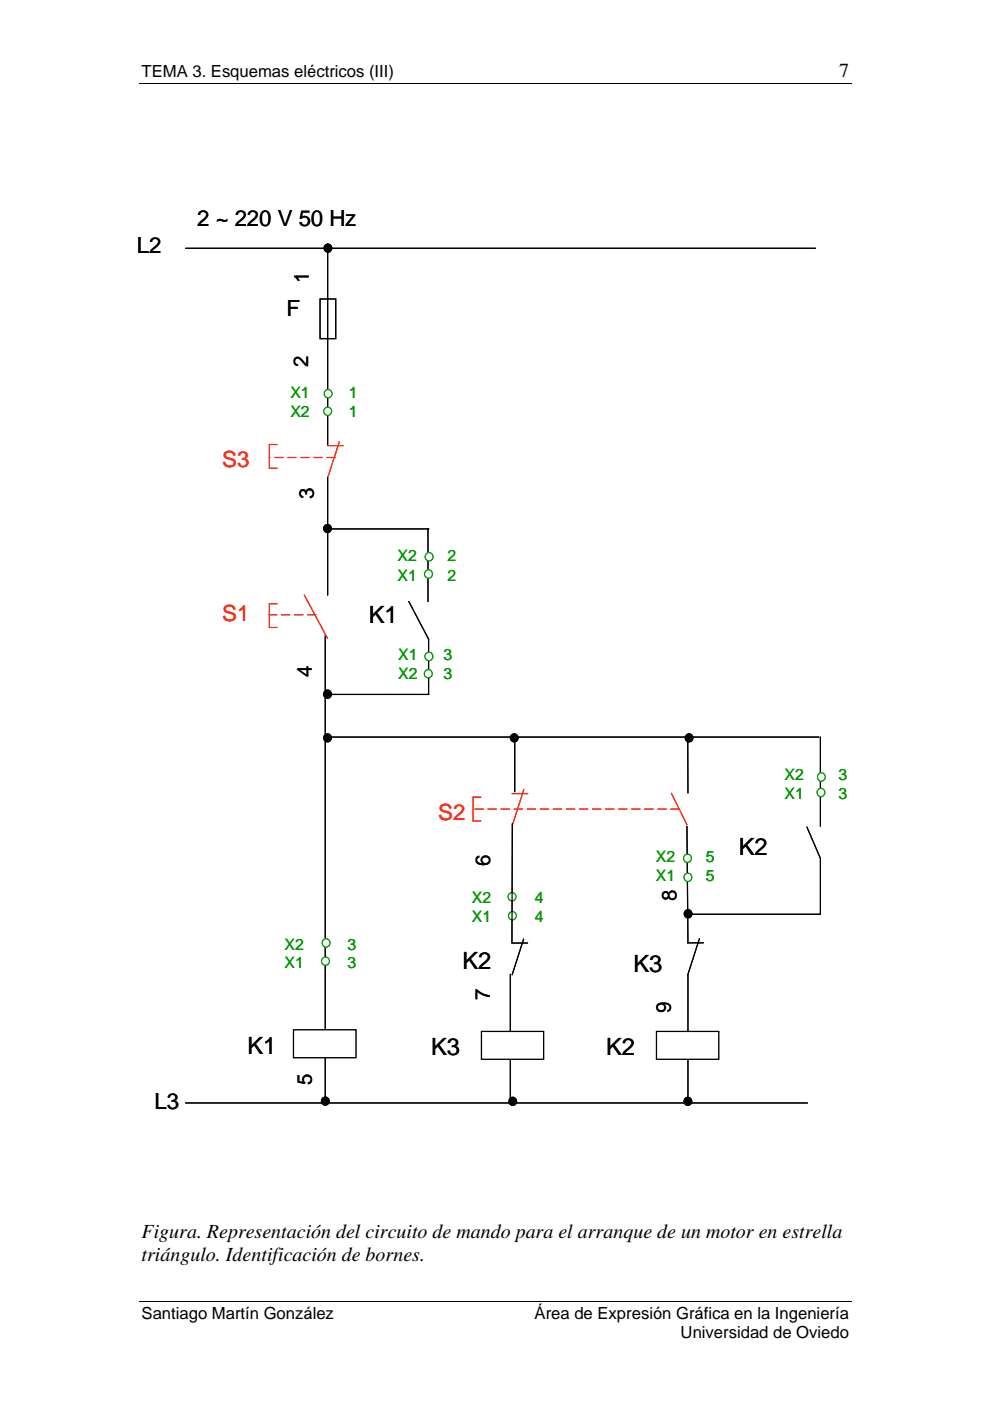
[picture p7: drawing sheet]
<svg xmlns="http://www.w3.org/2000/svg" width="210mm" height="297mm" viewBox="0 0 210 297" stroke-linecap="round" stroke-linejoin="round" font-family="sans-serif">
<path d="M29.5 17.8h151.1M29.5 275.9h151.1" fill="none" stroke="#000" stroke-width=".21"/>
<path d="M69.5 51.8v42.6M69 134.8v99M173.9 156.3v18.9M145.6 175.2l.3 24.7M145.9 206.6v26" fill="none" stroke="#010101" stroke-width=".25"/>
<circle cx="69.5" cy="52.6" r=".84" fill="#010101"/>
<circle cx="69.5" cy="52.6" r=".84" fill="none" stroke="#010101" stroke-width=".25"/>
<circle cx="69" cy="233.4" r=".84" fill="#010101"/>
<g fill="none" stroke="#010101" stroke-width=".25">
<path d="M39.3 52.6h133.6M67.9 63.4h3.3v8.4h-3.3zM39.3 233.8h131.9"/>
<circle cx="69" cy="233.4" r=".84"/>
</g>
<path d="M71.1 97h-14" fill="none" stroke="#fd301a" stroke-width=".25" stroke-dasharray="1.8 1"/>
<path d="M57.1 94.2v5.1" fill="none" stroke="#fd301a" stroke-width=".25"/>
<path d="M62.2 218.4h13.3v5.8h-13.3z" fill="#fff"/>
<path d="M62.2 218.4h13.3v5.8h-13.3z" fill="none" stroke="#010101" stroke-width=".25"/>
<circle cx="108.7" cy="233.5" r=".84" fill="#010101"/>
<circle cx="108.7" cy="233.5" r=".84" fill="none" stroke="#010101" stroke-width=".25"/>
<circle cx="145.9" cy="233.5" r=".84" fill="#010101"/>
<circle cx="145.9" cy="233.5" r=".84" fill="none" stroke="#010101" stroke-width=".25"/>
<circle cx="109" cy="156.4" r=".84" fill="#010101"/>
<circle cx="109" cy="156.4" r=".84" fill="none" stroke="#010101" stroke-width=".25"/>
<circle cx="69.4" cy="156.4" r=".83" fill="#010101"/>
<g fill="none" stroke="#010101" stroke-width=".25">
<path d="M69.5 101.2v25M69.5 112.1h21.4M90.7 112.1v15.4M86.7 127.5l4.2 8v11.7M69.5 147.2h21.4M108.5 199.9h3.4M111 199.1l-2.4 7.6M145.8 199.9h3.3M148.3 199l-2.4 7.6"/>
<circle cx="69.4" cy="156.4" r=".83"/>
</g>
<path d="M57.1 94.2h1.7M57.1 99.3h1.7M69.5 94.5h3.3M71.9 93.7l-2.4 7.5M58.8 128h-1.7v5h1.7M64.5 126.2l5 9.2" fill="none" stroke="#fd301a" stroke-width=".25"/>
<path d="M67 130.3h-9.9" fill="none" stroke="#fd301a" stroke-width=".25" stroke-dasharray="1.8 1"/>
<circle cx="69.4" cy="112" r=".83" fill="#010101"/>
<circle cx="69.4" cy="112" r=".83" fill="none" stroke="#010101" stroke-width=".25"/>
<circle cx="69.5" cy="147.2" r=".85" fill="#010101"/>
<g fill="none" stroke="#010101" stroke-width=".25">
<path d="M145.8 156.9l.1 11.2M171.1 175.4l2.8 6.6"/>
<circle cx="69.5" cy="147.2" r=".85"/>
</g>
<path d="M102 169h-1.7v5.1h1.7M108.6 168.3h3.3M111.1 167.4l-2.5 7.6M142.3 168.2l3.3 6.7" fill="none" stroke="#fd301a" stroke-width=".25"/>
<path d="M144 171.5h-43.7" fill="none" stroke="#fd301a" stroke-width=".25" stroke-dasharray="1.8 1"/>
<circle cx="146.1" cy="156.4" r=".83" fill="#010101"/>
<circle cx="146.1" cy="156.4" r=".83" fill="none" stroke="#010101" stroke-width=".25"/>
<circle cx="145.9" cy="193.7" r=".85" fill="#010101"/>
<circle cx="145.9" cy="193.7" r=".85" fill="none" stroke="#010101" stroke-width=".25"/>
<circle cx="108.7" cy="194.1" r=".85" fill="#fff"/>
<circle cx="108.7" cy="194.1" r=".85" fill="none" stroke="#019901" stroke-width=".25"/>
<circle cx="145.9" cy="186" r=".85" fill="#fff"/>
<circle cx="145.9" cy="186" r=".85" fill="none" stroke="#019901" stroke-width=".25"/>
<circle cx="90.9" cy="121.7" r=".85" fill="#fff"/>
<circle cx="90.9" cy="121.7" r=".85" fill="none" stroke="#019901" stroke-width=".25"/>
<circle cx="69.6" cy="83.4" r=".85" fill="#fff"/>
<circle cx="69.6" cy="83.4" r=".85" fill="none" stroke="#019901" stroke-width=".25"/>
<circle cx="174.2" cy="164.7" r=".85" fill="#fff"/>
<circle cx="174.2" cy="164.7" r=".85" fill="none" stroke="#019901" stroke-width=".25"/>
<circle cx="69" cy="203.8" r=".84" fill="#fff"/>
<circle cx="69" cy="203.8" r=".84" fill="none" stroke="#019901" stroke-width=".25"/>
<circle cx="69.5" cy="87.2" r=".84" fill="#fff"/>
<circle cx="69.5" cy="87.2" r=".84" fill="none" stroke="#019901" stroke-width=".25"/>
<circle cx="91" cy="118" r=".85" fill="#fff"/>
<circle cx="91" cy="118" r=".85" fill="none" stroke="#019901" stroke-width=".25"/>
<circle cx="69.2" cy="199.9" r=".85" fill="#fff"/>
<circle cx="69.2" cy="199.9" r=".85" fill="none" stroke="#019901" stroke-width=".25"/>
<circle cx="108.6" cy="190.1" r=".84" fill="#fff"/>
<circle cx="108.6" cy="190.1" r=".84" fill="none" stroke="#019901" stroke-width=".25"/>
<circle cx="174.1" cy="168" r=".85" fill="#fff"/>
<circle cx="174.1" cy="168" r=".85" fill="none" stroke="#019901" stroke-width=".25"/>
<circle cx="145.8" cy="182" r=".84" fill="#fff"/>
<circle cx="145.8" cy="182" r=".84" fill="none" stroke="#019901" stroke-width=".25"/>
<circle cx="90.8" cy="142.8" r=".84" fill="#fff"/>
<circle cx="90.8" cy="142.8" r=".84" fill="none" stroke="#019901" stroke-width=".25"/>
<circle cx="91" cy="139.1" r=".86" fill="#fff"/>
<circle cx="91" cy="139.1" r=".86" fill="none" stroke="#019901" stroke-width=".25"/>
<path d="M69 156.3h104.7M109.1 156.3v11.6M108.6 174.6l-.1 25.3M108.2 206.6v27.2" fill="none" stroke="#010101" stroke-width=".25"/>
<path d="M102.1 218.7h13.2v5.9h-13.2z" fill="#fff"/>
<path d="M102.1 218.7h13.2v5.9h-13.2z" fill="none" stroke="#010101" stroke-width=".25"/>
<path d="M139.2 218.7h13.2v5.9h-13.2z" fill="#fff"/>
<path d="M69.5 51.8v42.6M69 134.8v99M173.9 156.3v18.9M145.6 175.2l.3 24.7M173.9 182v11.8h-28M139.2 218.7h13.2v5.9h-13.2zM145.9 206.6v26" fill="none" stroke="#010101" stroke-width=".25"/>
<circle cx="69.5" cy="52.6" r=".84" fill="#010101"/>
<circle cx="69.5" cy="52.6" r=".84" fill="none" stroke="#010101" stroke-width=".25"/>
<circle cx="69" cy="233.4" r=".84" fill="#010101"/>
<g fill="none" stroke="#010101" stroke-width=".25">
<path d="M39.3 52.6h133.6M67.9 63.4h3.3v8.4h-3.3zM39.3 233.8h131.9"/>
<circle cx="69" cy="233.4" r=".84"/>
</g>
<path d="M71.1 97h-14" fill="none" stroke="#fd301a" stroke-width=".25" stroke-dasharray="1.8 1"/>
<path d="M57.1 94.2v5.1" fill="none" stroke="#fd301a" stroke-width=".25"/>
<path d="M62.2 218.4h13.3v5.8h-13.3z" fill="#fff"/>
<path d="M62.2 218.4h13.3v5.8h-13.3z" fill="none" stroke="#010101" stroke-width=".25"/>
<circle cx="108.7" cy="233.5" r=".84" fill="#010101"/>
<circle cx="108.7" cy="233.5" r=".84" fill="none" stroke="#010101" stroke-width=".25"/>
<circle cx="145.9" cy="233.5" r=".84" fill="#010101"/>
<circle cx="145.9" cy="233.5" r=".84" fill="none" stroke="#010101" stroke-width=".25"/>
<circle cx="109" cy="156.4" r=".84" fill="#010101"/>
<circle cx="109" cy="156.4" r=".84" fill="none" stroke="#010101" stroke-width=".25"/>
<circle cx="69.4" cy="156.4" r=".83" fill="#010101"/>
<g fill="none" stroke="#010101" stroke-width=".25">
<path d="M69.5 101.2v25M69.5 112.1h21.4M90.7 112.1v15.4M86.7 127.5l4.2 8v11.7M69.5 147.2h21.4M108.5 199.9h3.4M111 199.1l-2.4 7.6M145.8 199.9h3.3M148.3 199l-2.4 7.6"/>
<circle cx="69.4" cy="156.4" r=".83"/>
</g>
<path d="M57.1 94.2h1.7M57.1 99.3h1.7M69.5 94.5h3.3M71.9 93.7l-2.4 7.5M58.8 128h-1.7v5h1.7M64.5 126.2l5 9.2" fill="none" stroke="#fd301a" stroke-width=".25"/>
<path d="M67 130.3h-9.9" fill="none" stroke="#fd301a" stroke-width=".25" stroke-dasharray="1.8 1"/>
<circle cx="69.4" cy="112" r=".83" fill="#010101"/>
<circle cx="69.4" cy="112" r=".83" fill="none" stroke="#010101" stroke-width=".25"/>
<circle cx="69.5" cy="147.2" r=".85" fill="#010101"/>
<g fill="none" stroke="#010101" stroke-width=".25">
<path d="M145.8 156.9l.1 11.2M171.1 175.4l2.8 6.6"/>
<circle cx="69.5" cy="147.2" r=".85"/>
</g>
<path d="M102 169h-1.7v5.1h1.7M108.6 168.3h3.3M111.1 167.4l-2.5 7.6M142.3 168.2l3.3 6.7" fill="none" stroke="#fd301a" stroke-width=".25"/>
<path d="M144 171.5h-43.7" fill="none" stroke="#fd301a" stroke-width=".25" stroke-dasharray="1.8 1"/>
<circle cx="146.1" cy="156.4" r=".83" fill="#010101"/>
<circle cx="146.1" cy="156.4" r=".83" fill="none" stroke="#010101" stroke-width=".25"/>
<circle cx="145.9" cy="193.7" r=".85" fill="#010101"/>
<circle cx="145.9" cy="193.7" r=".85" fill="none" stroke="#010101" stroke-width=".25"/>
<circle cx="108.7" cy="194.1" r=".85" fill="#fff"/>
<circle cx="108.7" cy="194.1" r=".85" fill="none" stroke="#019901" stroke-width=".25"/>
<circle cx="145.9" cy="186" r=".85" fill="#fff"/>
<circle cx="145.9" cy="186" r=".85" fill="none" stroke="#019901" stroke-width=".25"/>
<circle cx="90.9" cy="121.7" r=".85" fill="#fff"/>
<circle cx="90.9" cy="121.7" r=".85" fill="none" stroke="#019901" stroke-width=".25"/>
<circle cx="69.6" cy="83.4" r=".85" fill="#fff"/>
<circle cx="69.6" cy="83.4" r=".85" fill="none" stroke="#019901" stroke-width=".25"/>
<circle cx="174.2" cy="164.7" r=".85" fill="#fff"/>
<circle cx="174.2" cy="164.7" r=".85" fill="none" stroke="#019901" stroke-width=".25"/>
<circle cx="69" cy="203.8" r=".84" fill="#fff"/>
<circle cx="69" cy="203.8" r=".84" fill="none" stroke="#019901" stroke-width=".25"/>
<circle cx="69.5" cy="87.2" r=".84" fill="#fff"/>
<circle cx="69.5" cy="87.2" r=".84" fill="none" stroke="#019901" stroke-width=".25"/>
<circle cx="91" cy="118" r=".85" fill="#fff"/>
<circle cx="91" cy="118" r=".85" fill="none" stroke="#019901" stroke-width=".25"/>
<circle cx="69.2" cy="199.9" r=".85" fill="#fff"/>
<circle cx="69.2" cy="199.9" r=".85" fill="none" stroke="#019901" stroke-width=".25"/>
<circle cx="108.6" cy="190.1" r=".84" fill="#fff"/>
<circle cx="108.6" cy="190.1" r=".84" fill="none" stroke="#019901" stroke-width=".25"/>
<circle cx="174.1" cy="168" r=".85" fill="#fff"/>
<circle cx="174.1" cy="168" r=".85" fill="none" stroke="#019901" stroke-width=".25"/>
<circle cx="145.8" cy="182" r=".84" fill="#fff"/>
<circle cx="145.8" cy="182" r=".84" fill="none" stroke="#019901" stroke-width=".25"/>
<circle cx="90.8" cy="142.8" r=".84" fill="#fff"/>
<circle cx="90.8" cy="142.8" r=".84" fill="none" stroke="#019901" stroke-width=".25"/>
<circle cx="91" cy="139.1" r=".86" fill="#fff"/>
<circle cx="91" cy="139.1" r=".86" fill="none" stroke="#019901" stroke-width=".25"/>
<path d="M69 156.3h104.7M109.1 156.3v11.6M108.6 174.6l-.1 25.3M108.2 206.6v27.2" fill="none" stroke="#010101" stroke-width=".25"/>
<path d="M102.1 218.7h13.2v5.9h-13.2z" fill="#fff"/>
<path d="M102.1 218.7h13.2v5.9h-13.2z" fill="none" stroke="#010101" stroke-width=".25"/>
<path d="M139.2 218.7h13.2v5.9h-13.2z" fill="#fff"/>
<path d="M173.9 182v11.8h-28M139.2 218.7h13.2v5.9h-13.2z" fill="none" stroke="#010101" stroke-width=".25"/>
<g font-size="5">
<text x="78.2" y="132.1">K1</text>
<text x="156.6" y="181.2">K2</text>
<text x="98" y="205.5">K2</text>
<text x="134.3" y="206">K3</text>
<text x="52.5" y="223.5">K1</text>
<text x="91.4" y="223.8">K3</text>
<text x="128.5" y="223.8">K2</text>
</g>
<g font-size="4.7">
<text x="41.8" y="47.9">2 ~ 220 V 50 Hz</text>
<text x="29" y="53.6">L2</text>
<text x="60.8" y="67">F</text>
<text x="32.7" y="235">L3</text>
</g>
<g font-size="4.7" fill="#fd2f19">
<text x="47.1" y="99">S3</text>
<text x="47.1" y="131.7">S1</text>
<text x="92.9" y="173.9">S2</text>
</g>
<g font-size="4.4">
<text x="65.4" y="59.9" transform="rotate(-90 65.4 59.9)">1</text>
<text x="65.3" y="77.9" transform="rotate(-90 65.3 77.9)">2</text>
<text x="66.6" y="105.9" transform="rotate(-90 66.6 105.9)">3</text>
<text x="66.1" y="143.4" transform="rotate(-90 66.1 143.4)">4</text>
<text x="103.9" y="183.5" transform="rotate(-90 103.9 183.5)">6</text>
<text x="143.4" y="191.1" transform="rotate(-90 143.4 191.1)">8</text>
<text x="103.9" y="212.1" transform="rotate(-90 103.9 212.1)">7</text>
<text x="142.3" y="214.8" transform="rotate(-90 142.3 214.8)">9</text>
<text x="66.1" y="230" transform="rotate(-90 66.1 230)">5</text>
</g>
<g font-size="4.2">
<text x="177.9" y="16.4">7</text>
<text x="30" y="262.6">Figura. Representación del circuito de mando para el arranque de un motor en estrella</text>
<text x="30" y="267.4">triángulo. Identificación de bornes.</text>
</g>
<g font-size="3.5">
<text x="30" y="16.4">TEMA 3. Esquemas eléctricos (III)</text>
<text x="30" y="279.7">Santiago Martín González</text>
<text x="113.3" y="279.7">Área de Expresión Gráfica en la Ingeniería</text>
<text x="144.3" y="283.7">Universidad de Oviedo</text>
</g>
<g font-size="3.3" fill="#009a00">
<text x="61.6" y="84.4">X1</text>
<text x="61.6" y="88.5">X2</text>
<text x="74" y="84.4">1</text>
<text x="74" y="88.5">1</text>
<text x="84.3" y="119">X2</text>
<text x="94.9" y="119">2</text>
<text x="84.3" y="123.1">X1</text>
<text x="94.9" y="123.1">2</text>
<text x="84.4" y="139.9">X1</text>
<text x="84.4" y="143.9">X2</text>
<text x="94" y="139.9">3</text>
<text x="94" y="143.9">3</text>
<text x="166.3" y="165.3">X2</text>
<text x="177.8" y="165.3">3</text>
<text x="166.3" y="169.3">X1</text>
<text x="177.8" y="169.3">3</text>
<text x="139.1" y="182.7">X2</text>
<text x="149.6" y="182.7">5</text>
<text x="100.1" y="191.4">X2</text>
<text x="113.4" y="191.4">4</text>
<text x="139.1" y="186.8">X1</text>
<text x="149.6" y="186.8">5</text>
<text x="100.1" y="195.4">X1</text>
<text x="113.4" y="195.4">4</text>
<text x="60.3" y="201.3">X2</text>
<text x="73.7" y="201.3">3</text>
<text x="60.3" y="205.3">X1</text>
<text x="73.7" y="205.3">3</text>
</g>
</svg>
